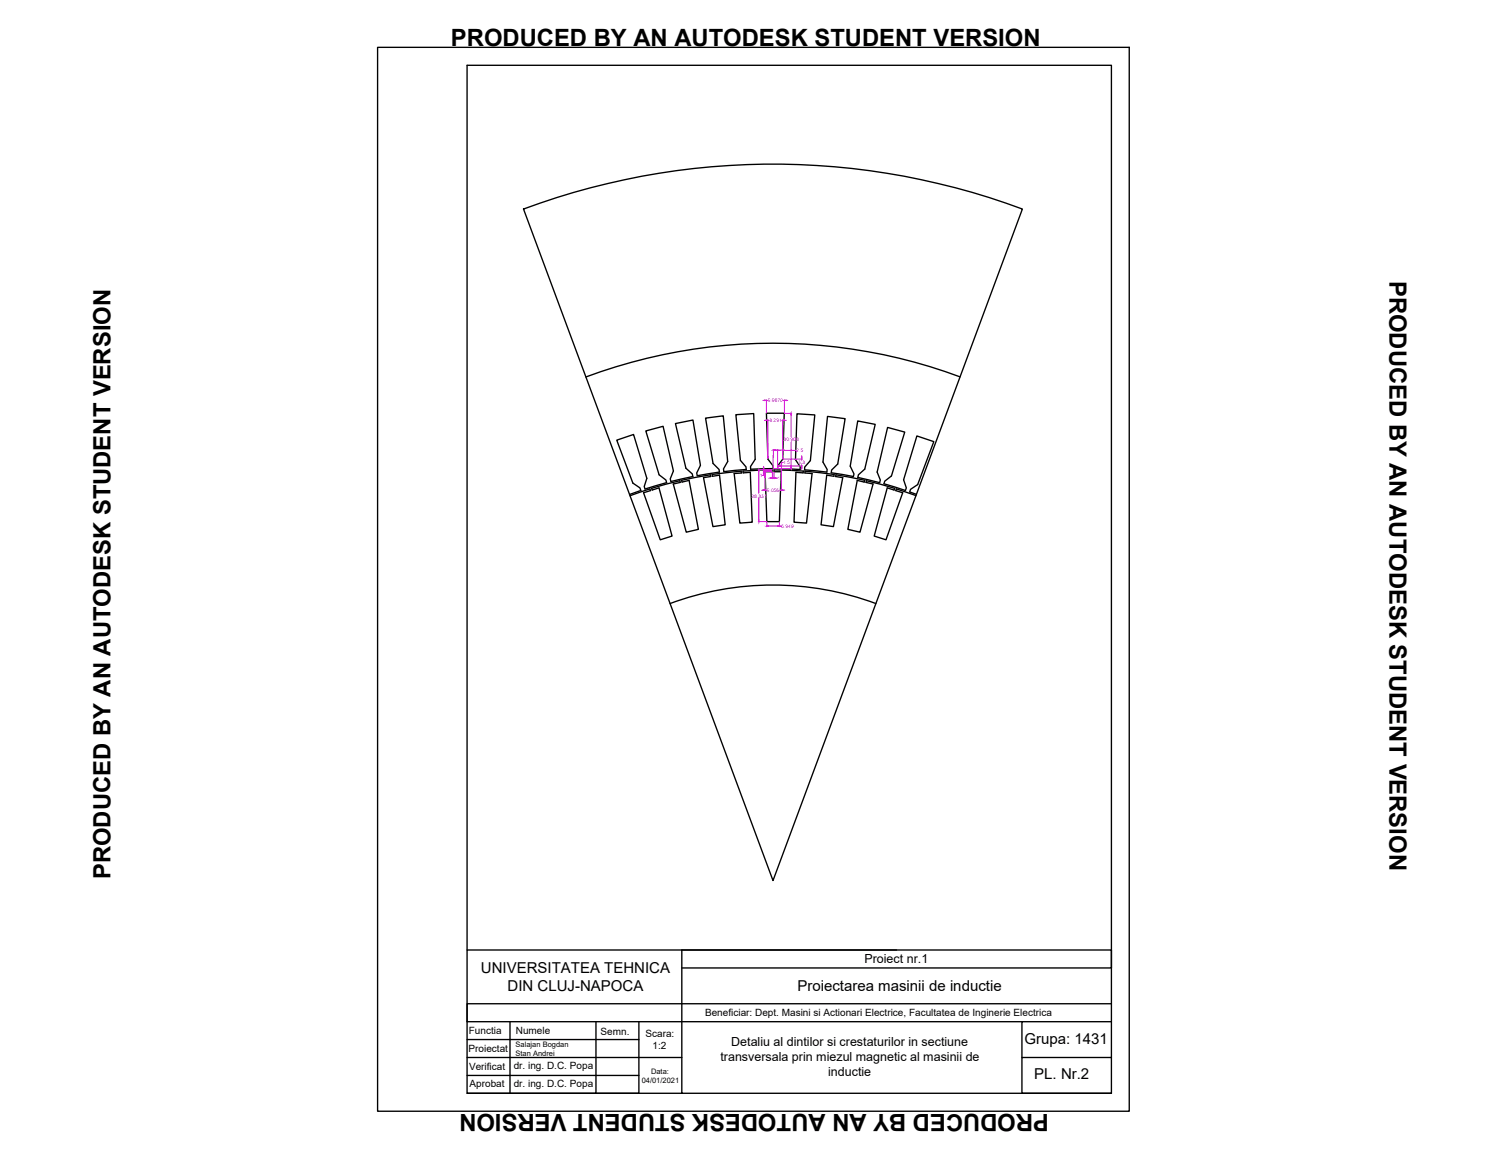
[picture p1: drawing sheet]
<svg xmlns="http://www.w3.org/2000/svg" width="279mm" height="216mm" viewBox="0 0 279 216" stroke-linecap="round" stroke-linejoin="round" font-family="sans-serif">
<!-- layer: 0 -->
<g fill="none" stroke="#000" stroke-width=".25">
<path d="M70.4 8.8h140.1v198.2h-140.1zM97.6 38.9a133.3 133.3 0 0 1 93 0l-46.5 125.1zM178.9 70.2a100 100 0 0 0-69.7 0M130 88.6l-.1-.5 .7-1.4-1.4-8.5-3.3 .7 1.9 8.3 1.2 1.1 .1 .5-4 .9-.2-.5 .6-1.5-1.9-8.3-3.2 .9 2.5 8.1 1.2 1 .1 .5-4 1.2-.1-.5 .5-1.5-2.5-8.2-3.1 1.1 3 8 1.3 .9 .1 .5-2.1 .7M144.9 87.3v-.5l1-1.3 .3-8.5h-3.3l.2 8.5 1 1.3v.5l-4.2 .1v-.5l.9-1.3-.3-8.6-3.3 .3 .8 8.5 1 1.2 .1 .5-4.2 .4v-.6l.7-1.3-.8-8.5-3.3 .4 1.4 8.4 1.1 1.2 .1 .4-4.1 .7M144.9 87.3l4.2 .2 .1-.5-.9-1.4 .2-8.5 3.4 .2-.9 8.5-1 1.2v.5l4.1 .4 .1-.4-.8-1.4 .8-8.5 3.3 .4-1.4 8.4-1.1 1.2-.1 .5 4.2 .7 .1-.5-.7-1.5 1.4-8.4 3.2 .7-1.9 8.3-1.2 1-.1 .5 4.1 1 .1-.5-.6-1.5 1.9-8.3 3.2 .9-2.4 8.2-1.3 .9-.1 .5 4 1.3 .1-.5-.5-1.5 2.5-8.2 3.2 1.1-3.1 8-1.3 .9-.1 .4M169.6 91.6l1.2 .5M170.7 92.3l-3.6-1.2-.1 .3 1.3 .4-3.2 8.8-2.2-.7 2.5-9 1.2 .4 .2-.3-2.7-.8-2.6-.7-.1 .4 1.3 .3-2.4 8.9-2.3-.5 1.8-9.1 1.3 .3 .1-.3-5.4-1.1-.1 .4 1.4 .2-1.8 9.1-2.3-.3 1.1-9.3 1.3 .2 .1-.3-5.4-.6-.1 .3 1.4 .1-1.1 9.2-2.3-.1 .4-9.3 1.3 .1v-.4l-5.4-.2v.4h1.3l-.3 9.3h-2.4l-.3-9.3h1.3v-.4l-5.4 .2v.4l1.3-.1 .4 9.3-2.3 .1-1.1-9.2 1.4-.1v-.3l-5.5 .6 .1 .3 1.3-.2 1.1 9.3-2.3 .3-1.8-9.1 1.4-.2-.1-.4-5.4 1.1 .1 .3 1.3-.3 1.8 9.1-2.3 .5-2.4-8.9 1.3-.3-.1-.4-5.2 1.5 .1 .3 1.2-.4 2.5 9-2.2 .7-3.1-8.8 1.2-.4-.1-.3-3.7 1.2M124.9 112.4a55 55 0 0 1 38.3 0M87.1 177v-164.8h120.1v168.1h-80.1M167.1 177h-40h80.1v26.7h-16.7v-6.7h16.7M87.1 197h40"/>
<path d="M87.1 193.6h32M95.1 190.3v13.4M111.1 190.3v13.4h-16M119.1 190.3v13.4h-8M207.2 187h-120.1v3.3h103.4M207.2 190.3h-16.7v6.7M87.1 203.7h8M87.1 200.3h32M127.1 203.7v-26.7h-40v26.7h120.1"/>
</g>
<g fill="none" stroke="#f0f" stroke-width=".19">
<path d="M142.2 74.6h.3M142.5 78.3h.3M142.9 74.5v2.4M143.1 78.2v7.3M145.9 78.2v7.3M146.2 74.5v2.4M146.2 77h1.4M146.2 78.3h.4M146.5 74.6h.4M147.5 77.3v4.1M141.3 97.2h1.6M141.3 87.5h2.6"/>
<path d="M141.4 87.9v4.1M141.4 92.7v4.1M141.9 91.3h.4M142.2 87.9h1.7M142.3 88.2v.4h-.3M142.3 86.9v.3M142.6 87.9v3.5M142.9 97.2v.9M143.3 89.1h.3M143.3 98h1.6M143.9 87.9v1.3M144.1 83.7v3.5"/>
<path d="M144.1 87.3h3.5M144.3 87.9v1.3M144.5 83.9h.1M144.6 89.1h.3M144.9 83.7v3.6M144.9 83.9h3.5M145 86.8h4.6M145.3 97.2v.9M145.3 98h.3M145.6 87.9v3.5M145.6 87.6v.4M145.9 85.5h3.7"/>
<path d="M145.9 91.3h.4M146 86.1h-.4v.4M147.5 82.2v4.8M149.4 84.9v.3M149.4 87.1v.4"/>
</g>
<g fill="#f0f" stroke="#f0f" stroke-width=".19">
<path d="M142.8 78.2l.3 .1-.3 .1z"/>
<path d="M145.9 78.3l.3-.1v.2z"/>
<path d="M142.5 74.5l.4 .1h-.4z"/>
<path d="M146.2 74.6l.3-.1v.1z"/>
<path d="M145.6 87.3l.1 .3h-.1z"/>
<path d="M145.6 86.5h.1l-.1 .3z"/>
<path d="M149.4 86.8l.1 .3h-.1z"/>
<path d="M149.4 85.2h.1l-.1 .3z"/>
<path d="M144.1 83.9l.4-.1v.1z"/>
<path d="M144.6 83.8l.3 .1h-.3z"/>
<path d="M147.5 77v.3h-.1z"/>
<path d="M147.4 87h.1v.3z"/>
<path d="M143.6 89l.3 .1h-.3z"/>
<path d="M144.3 89.1l.3-.1v.1z"/>
<path d="M142.3 91.2l.3 .1h-.3z"/>
<path d="M145.6 91.3l.3-.1v.1z"/>
<path d="M141.4 96.8h.1l-.1 .4z"/>
<path d="M141.4 87.5l.1 .4h-.1z"/>
<path d="M142.9 98h.4v.1z"/>
<path d="M144.9 98h.4l-.4 .1z"/>
<path d="M142.3 87.2h.1l-.1 .3z"/>
<path d="M142.3 87.9l.1 .3h-.1z"/>
</g>
<g font-size="4.4">
<text x="84.1" y="8.6">PRODUCED BY AN AUTODESK STUDENT VERSION</text>
<text x="259" y="52.3" transform="rotate(90 259 52.3)">PRODUCED BY AN AUTODESK STUDENT VERSION</text>
<text x="20.6" y="163.8" transform="rotate(-90 20.6 163.8)">PRODUCED BY AN AUTODESK STUDENT VERSION</text>
<text x="195.5" y="207.5" transform="rotate(180 195.5 207.5)">PRODUCED BY AN AUTODESK STUDENT VERSION</text>
</g>
<g font-size="2.8">
<text x="89.6" y="181.2">UNIVERSITATEA TEHNICA</text>
<text x="94.6" y="184.6">DIN CLUJ-NAPOCA</text>
<text x="148.6" y="184.7">Proiectarea masinii de inductie</text>
<text x="191" y="194.5">Grupa: 1431</text>
<text x="192.8" y="201.1">PL. Nr.2</text>
</g>
<g font-size="2.3">
<text x="161.1" y="179.4">Proiect nr.1</text>
<text x="134.3" y="197.6">transversala prin miezul magnetic al masinii de</text>
<text x="136.3" y="194.8">Detaliu al dintilor si crestaturilor in sectiune</text>
<text x="154.4" y="200.4">inductie</text>
</g>
<g font-size="1.9">
<text x="131.4" y="189.2">Beneficiar: Dept. Masini si Actionari Electrice, Facultatea de Inginerie Electrica</text>
<text x="87.3" y="195.9">Proiectat</text>
<text x="87.4" y="192.7">Functia</text>
<text x="96.1" y="192.6">Numele</text>
<text x="112" y="192.8">Semn.</text>
<text x="120.3" y="193.3">Scara:</text>
<text x="121.6" y="195.5">1:2</text>
<text x="87.4" y="199.3">Verificat</text>
<text x="87.5" y="202.5">Aprobat</text>
<text x="95.8" y="199.1">dr. ing. D.C. Popa</text>
<text x="95.8" y="202.6">dr. ing. D.C. Popa</text>
</g>
<g font-size="1.4">
<text x="96.1" y="195">Salajan Bogdan</text>
<text x="96.1" y="196.6">Stan Andrei</text>
<text x="119.6" y="201.7">04/01/2021</text>
<text x="121.3" y="200.1">Data:</text>
</g>
<g font-size=".9" fill="#f0f">
<text x="143.1" y="74.9">9.9670</text>
<text x="143.4" y="78.6">8.291</text>
<text x="146" y="82.2">30.908</text>
<text x="141.6" y="88.9">1</text>
<text x="144.9" y="89.4">1</text>
<text x="145.9" y="86.5">1.5</text>
<text x="148.4" y="84.2">2.5</text>
<text x="148.8" y="86.5">3.8</text>
<text x="140.1" y="92.7">28.831</text>
<text x="142.9" y="91.6">9.056</text>
<text x="145.6" y="98.3">6.949</text>
</g>
</svg>
